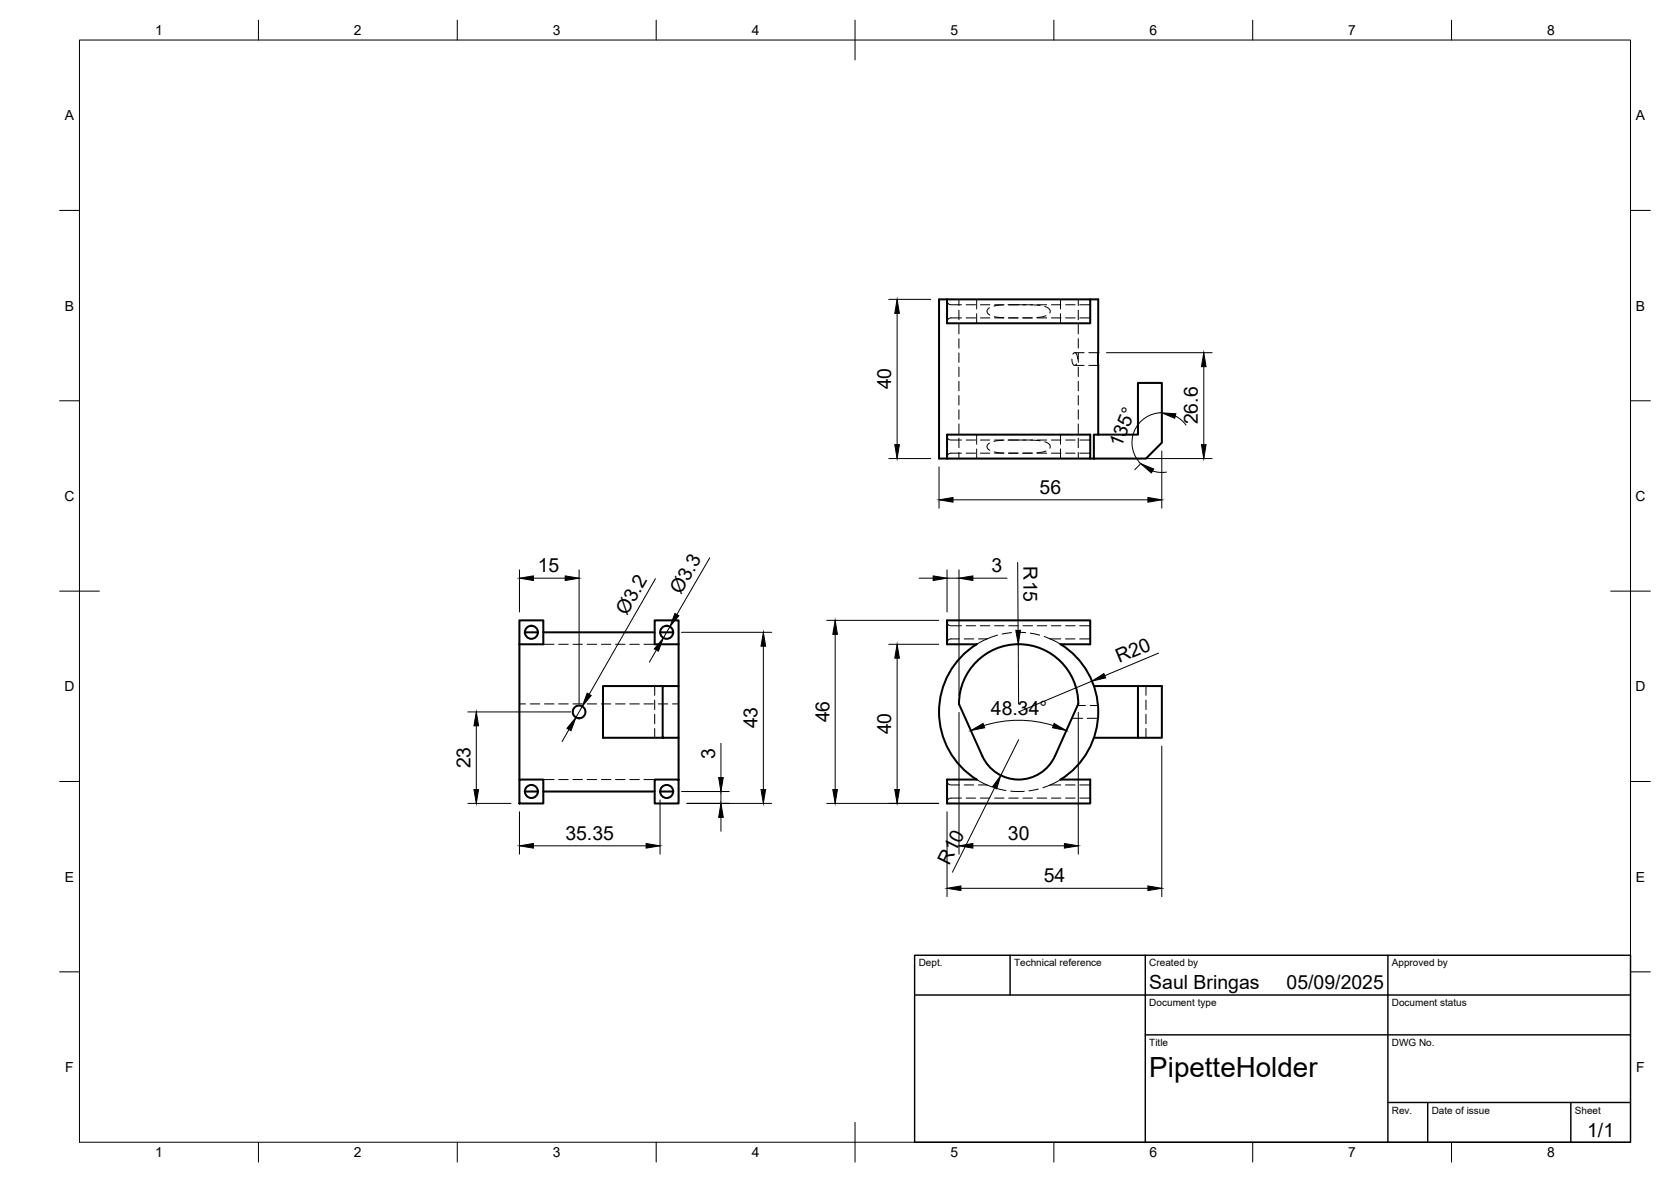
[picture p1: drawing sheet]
<svg xmlns="http://www.w3.org/2000/svg" width="420mm" height="297mm" viewBox="0 0 420 297" stroke-linecap="round" stroke-linejoin="round" font-family="sans-serif">
<!-- layer: Hidden -->
<g fill="none" stroke="#000" stroke-width=".25">
<path d="M238.1 75.6a1 1 0 0 0 1 1h2.6M241.1 75.2v1.6M241.1 78v2.4M241.7 79.9h-2.6a1 1 0 0 0-1 1M242.9 76.6h2.4M242.9 79.9h2.4M245.6 75.2v2.4M245.6 78.8v2.4M246.5 76.6h2.4M246.5 79.9h2.4M248.8 77.4l-.5 .4-.1 .5 .1 .3 .6 .6M250 79.6l2.4 .2"/>
<path d="M250.1 76.6h2.4M250.1 79.9h2.4M252.3 76.6l-2.4 .3M253.4 76.6h4.6M253.6 79.9h2.3M253.6 76.6h2.4M253.6 79.9h2.4M257.2 76.6h2.4M257.2 79.9h2.4M259.2 76.6l2.3 .2M259.5 79.9h-2.4M260.8 76.6h2.4"/>
<path d="M260.8 79.9h2.4M262.7 77l1.2 .8 .1 .8M263 79.3l-2.3 .5M264.4 76.6h2.3M264.4 79.9h2.3M266.7 75.2v2.4M266.7 78.8v2.4M267.9 76.6h2.4M267.9 79.9h2.4M271.1 75.2v1.6M271.1 78v2.4M271.5 76.6h2.6"/>
<path d="M271.5 79.9h2.6M241.1 81.5v2.4M241.1 85.1v2.4M241.1 88.7v2.4M241.1 92.3v2.3M241.1 95.8v2.4M241.1 99.4v2.4M269.5 90.2a1.32 1.32 0 0 0 .8 1.6l.4-.4M269.8 89a.53 .53 0 0 1 .6-.4 .53 .53 0 0 1 .4 .6l.2 1M270.2 88.6h2.4M270.2 91.8h2.4M271.1 81.5v2.4"/>
<path d="M271.1 85.1v2.4M271.1 88.7v2.4M271.1 92.3v2.3M271.1 95.8v2.4M271.1 99.4v2.4M273.8 88.6h2.3M273.8 91.8h2.3M238.1 109.6a1 1 0 0 0 1 1h2.6M241.1 103v2.4M241.1 106.5v2.4M241.1 110.1v2.4M241.1 113.7v1.5"/>
<path d="M241.7 113.9h-2.6a1 1 0 0 0-1 1M242.9 110.6h2.4M242.9 113.9h2.4M245.6 109.2v2.4M245.6 112.8v2.4M246.5 110.6h2.4M246.5 113.9h2.4M248.8 111.3l-.5 .6-.1 .4 .1 .4 .6 .5M250 113.6l2.4 .2M250.1 110.6h2.4M250.1 113.9h2.4M252.3 110.6l-2.4 .3"/>
<path d="M253.6 113.9h2.3M253.6 110.6h2.4M253.6 113.9h2.4M257.2 110.6h2.4M257.2 113.9h2.4M258 110.6h-4.6M259.2 110.6l2.3 .2M259.5 113.9h-2.4M260.8 110.6h2.4M260.8 113.9h2.4M262.7 111l.8 .4 .5 .5v.7M263 113.3l-2.3 .5"/>
<path d="M264.4 110.6h2.3M264.4 113.9h2.3M266.7 109.2v2.4M266.7 112.8v2.4M267.9 110.6h2.4M267.9 113.9h2.4M271.1 103v2.4M271.1 106.5v2.4M271.1 110.1v2.4M271.1 113.7v1.5M271.5 110.6h2.6M271.5 113.9h2.6"/>
<path d="M238.1 156.3a1 1 0 0 0 1 1h2.6M242.9 157.3h2.4M246.5 157.3h2.4M250.1 157.3h2.4M250.8 159.6l-2.6 1M253.6 157.3h2.4M254.3 159l-2.3 .3M255.5 158.9l2.4 .1M257.2 157.3h2.4M259.1 159.1l2.3 .5M260.8 157.3h2.4M262.6 160l1.5 .6"/>
<path d="M264.4 157.3h2.3M267.9 157.3h2.4M271.5 157.3h2.6M130.6 176.9h1.5M133.3 176.9h2.4M136.6 161.9h2.7M136.9 176.9h2.4M140.5 176.9h2.4M140.5 161.9h2.4M144.1 176.9h2.4M144.1 161.9h2.4M147.6 176.9h2.4"/>
<path d="M147.6 161.9h2.4M151.2 176.9h2.4M151.2 161.9h2.4M154.8 176.9h2.4M154.8 161.9h2.4M158.3 176.9h2.4M158.3 161.9h2.4M161.9 176.9h2.4M161.9 161.9h2.7M164.6 172.4v2.3M164.6 175.9v2.4M164.6 179.5v2.4"/>
<path d="M165.5 176.9h2.4M169.1 176.9h1.5M241.3 160.6h-2.2a1 1 0 0 0-1 1M242.4 160.6h2.4M246 160.6h2.2M248.2 160.6l-2.6 1.3M264.1 160.6l2.6 1.3M264.1 160.6h2.6M267.9 160.6h2.4M271 177.3h1.9M271.5 160.6h2.6M274.1 177.3h2"/>
<path d="M288.1 172.4v2.3M288.1 175.9v2.4M288.1 179.5v2.4M136.6 195.9h2.7M140.5 195.9h2.4M144.1 195.9h2.4M147.6 195.9h2.4M151.2 195.9h2.4M154.8 195.9h2.4M158.3 195.9h2.4M161.9 195.9h2.7M164.6 183.1v2.3"/>
<path d="M238.1 196.3a1 1 0 0 0 1 1h2.2M242.4 197.3h2.4M245.6 195.9l2.6 1.4M246 197.3h2.2M248.2 197.3l1.3 .5M250.6 198.1l2.3 .6M254.1 198.8l3.4 .1M261.1 198.3l-2.4 .4M264.1 197.3l-1.9 .7M264.1 197.3h2.6M266.7 195.9l-2.6 1.4M267.9 197.3h2.4"/>
<path d="M269.5 180.5h2.7M271.5 197.3h2.6M273.4 180.5h2.7M288.1 183.1v2.3M241.7 200.6h-2.6a1 1 0 0 0-1 1M242.9 200.6h2.4M246.5 200.6h2.4M250.1 200.6h2.4M253.6 200.6h2.4M257.2 200.6h2.4M260.8 200.6h2.4M264.4 200.6h2.3"/>
<path d="M267.9 200.6h2.4M271.5 200.6h2.6"/>
</g>
<!-- layer: Visible -->
<g fill="none" stroke="#000" stroke-width=".51">
<path d="M238.1 75.2h-2v40h2M238.1 75.2h36v6h-36zM274.1 75.2h2v34M286.1 96.2h6v15l-4 4h-13.1v-6h11.1zM238.1 109.2h36v6h-36zM274.1 115.2h.9M130.6 155.9h6v6h-6zM132 158.9h3.3M136.6 158.9h28M164.6 155.9h6v6h-6zM166 158.9h3.3M130.6 161.9v34"/>
<path d="M166.6 172.4h-15v13h19v-13h-4v13M170.6 161.9v10.5M245.5 166.3a15 15 0 0 1 16.4-3.3 15 15 0 0 1 9.2 13.9l-5.8 13.1a10 10 0 0 1-9.2 5.9 10 10 0 0 1-9.1-5.9l-5.9-13.1a14.9 14.9 0 0 1 4.4-10.6zM245.6 161.9h-7.5v-6h36v6h-7.4M245.6 161.9a20 20 0 0 0 0 34h-7.5v6h36v-6h-7.4a20 20 0 0 0 0-34M275 172.4h11.1M130.6 195.9h6v6h-6zM132 198.9h3.3M136.6 198.9h28M164.6 195.9h6v6h-6zM166 198.9h3.3M170.6 185.4v10.5"/>
<path d="M275 185.4h17.1v-13h-6v13"/>
<circle cx="133.6" cy="158.9" r="1.64"/>
<circle cx="167.6" cy="158.9" r="1.64"/>
<circle cx="145.6" cy="178.9" r="1.6"/>
<circle cx="133.6" cy="198.9" r="1.64"/>
<circle cx="167.6" cy="198.9" r="1.64"/>
</g>
<!-- layer: BORDER -->
<g fill="none" stroke="#000" stroke-width=".25">
<path d="M20 10.1h390v276.9h-390zM65 5.1v5M115 5.1v5M165 5.1v5M215 5.1v10M265 5.1v5M315 5.1v5M365 5.1v5M15 52.9h5M410 52.9h5M15 100.7h5M410 100.7h5"/>
<path d="M15 148.6h10M405 148.6h10M15 196.4h5M410 196.4h5M15 244.2h5M410 244.2h5M65 287v5M115 287v5M165 287v5M215 282.1v9.9M265 287v5M315 287v5"/>
<path d="M365 287v5"/>
</g>
<!-- layer: TITLEBLOCK -->
<path d="M230 240.1h180v46.9h-180zM230 250h180M254 240.1v9.9M288 240.1v46.9M349 240.1v46.9M288 260.1h122M349 277.1h61M359 277.1v9.9M395 277.1v9.9" fill="none" stroke="#000" stroke-width=".36"/>
<!-- layer: FD_Dimensions -->
<g fill="none" stroke="#000" stroke-width=".25">
<path d="M223.5 75.2h10.5M225.6 78.7v33M278.2 88.6h26.6M302.7 92.1v19.6M223.5 115.2h10.5M236.1 117.3v10.4M238.2 115.2h66.6M286.6 116.7l-1.3 1.3M289.8 118.4l1.7 .3 1.8-.1M292.1 113.3v14.4M292.1 103.7a7.5 7.5 0 0 0-6.9 4.7 7.5 7.5 0 0 0 1.6 8.1M295.5 104.5l1.5 1 1.2 1.3"/>
<path d="M239.6 125.6h49M130.6 143.2v10.6M134.1 145.3h8M145.6 143.2v33.6M164.8 145.4l-16.7 29.1M168.4 157.5l-1.6 2.8M171.4 158.9h22.6M178.5 140.2l-8.3 14.2M207.9 155.9h28.1M210 159.4v39M231.1 145.3h3.5M238.1 143.2v10.6"/>
<path d="M238.1 145.3h3M241.1 143.2v31.6M244.6 145.3h8.6M255.9 141.3l.1 17.1M117.6 178.9h25.9M146.4 177.5l-1.6 2.8M165 163.4l-1.7 3M191.9 162.4v36M223.5 161.9h12.5M225.6 165.4v33M241.1 179v35.7M256 161.9l.1 15"/>
<path d="M271.1 179v35.7M274.6 171.2l-18.5 7.7M291.3 164.1l-13.5 5.7M119.8 182.4v16M143.1 183.3l-1.8 3.1M171.4 198.9h12M181.3 186.8v8.6M181.3 198.9v3M247.4 182.3a29.3 29.3 0 0 1 17.5 0M250.1 198l-10.6 21.2M256.1 185.9l-4.4 8.9M292.1 187.5v37.8"/>
<path d="M117.6 201.9h10.9M130.6 204v10.7M134.1 212.6h28.4M166 201v13.7M172.7 201.9h21.3M181.3 205.4v3.5M207.9 201.9h28.1M238.1 204v21.3M244.6 212.6h23M241.6 223.2h47"/>
</g>
<g fill="#000" stroke="#000" stroke-width=".25">
<path d="M225.6 75.2l.5 3.5h-1.1zM302.7 88.6l.6 3.5h-1.2zM225 111.7h1.1l-.5 3.5zM286.8 116.5l3.3 1.4-.6 1zM292.1 103.7l3.6 .3-.3 1.1zM302.1 111.7h1.2l-.6 3.5zM236.1 125.6l3.5-.6v1.2zM288.6 125l3.5 .6-3.5 .6zM130.6 145.3l3.5-.6v1.2zM142.1 144.7l3.5 .6-3.5 .6zM169.7 154.2l1 .5-2.3 2.8zM210 155.9l.6 3.5h-1.2z"/>
<path d="M234.6 144.7l3.5 .6-3.5 .6zM241.1 145.3l3.5-.6v1.2zM255.4 158.4h1.2l-.6 3.5zM147.6 174.2l1.1 .6-2.3 2.7zM166.8 160.3l-1.3 3.3-1-.5zM191.9 158.9l.6 3.5h-1.2zM225.6 161.9l.5 3.5h-1.1zM274.6 171.2l3-1.9 .4 1.1zM119.2 198.4h1.1l-.5 3.5zM119.8 178.9l.5 3.5h-1.1zM144.8 180.3l-1.2 3.3-1-.6zM180.7 195.4h1.2l-.6 3.5z"/>
<path d="M191.3 198.4h1.2l-.6 3.5zM209.4 198.4h1.2l-.6 3.5zM225 198.4h1.1l-.5 3.5zM244.1 183.6l3.1-1.8 .4 1.1zM251.7 194.8l-1.1 3.4-1-.5zM265 181.8l3.1 1.8-3.5-.7zM130.6 212.6l3.5-.6v1.1zM162.5 212l3.5 .6-3.5 .5zM181.3 201.9l.6 3.5h-1.2zM241.1 212.6l3.5-.6v1.1zM267.6 212l3.5 .6-3.5 .5zM238.1 223.2l3.5-.6v1.2z"/>
<path d="M288.6 222.6l3.5 .6-3.5 .6z"/>
</g>
<text font-size="7" x="289" y="270.6">PipetteHolder</text>
<g font-size="4.9">
<text x="224.1" y="97.9" transform="rotate(-90 224.1 97.9)">40</text>
<text x="301.2" y="106.6" transform="rotate(-90 301.2 106.6)">26.6</text>
<text x="281.9" y="112.6" transform="rotate(-67 281.9 112.6)">135°</text>
<text x="261.4" y="124.1">56</text>
<text x="135.2" y="143.8">15</text>
<text x="249.3" y="143.8">3</text>
<text x="257.3" y="142.4" transform="rotate(90 257.3 142.4)">R15</text>
<text x="171.2" y="149.6" transform="rotate(-60 171.2 149.6)">Ø3.3</text>
<text x="157.6" y="154.8" transform="rotate(-60 157.6 154.8)">Ø3.2</text>
<text x="281.4" y="166.7" transform="rotate(-23 281.4 166.7)">R20</text>
<text x="249.2" y="179.6">48.34°</text>
<text x="190.5" y="183" transform="rotate(-90 190.5 183)">43</text>
<text x="208.5" y="181.6" transform="rotate(-90 208.5 181.6)">46</text>
<text x="224.1" y="184.5" transform="rotate(-90 224.1 184.5)">40</text>
<text x="179.8" y="190.7" transform="rotate(-90 179.8 190.7)">3</text>
<text x="118.3" y="193.1" transform="rotate(-90 118.3 193.1)">23</text>
<text x="142.2" y="211.1">35.35</text>
<text x="253.4" y="211.1">30</text>
<text x="238.6" y="217.6" transform="rotate(-63 238.6 217.6)">R10</text>
<text x="262.4" y="221.8">54</text>
<text x="289" y="248.5">Saul Bringas</text>
<text x="323.5" y="248.5">05/09/2025</text>
<text x="399.1" y="285.7">1/1</text>
</g>
<g font-size="3.5">
<text x="39" y="8.8">1</text>
<text x="89" y="8.8">2</text>
<text x="139" y="8.8">3</text>
<text x="189" y="8.8">4</text>
<text x="239" y="8.8">5</text>
<text x="289" y="8.8">6</text>
<text x="339" y="8.8">7</text>
<text x="389" y="8.8">8</text>
<text x="16.3" y="30.2">A</text>
<text x="411.3" y="30.2">A</text>
<text x="16.3" y="78">B</text>
<text x="411.3" y="78">B</text>
<text x="16.2" y="125.9">C</text>
<text x="411.2" y="125.9">C</text>
<text x="16.2" y="173.7">D</text>
<text x="411.2" y="173.7">D</text>
<text x="16.3" y="221.6">E</text>
<text x="411.3" y="221.6">E</text>
<text x="16.4" y="269.4">F</text>
<text x="411.4" y="269.4">F</text>
<text x="39" y="290.8">1</text>
<text x="89" y="290.8">2</text>
<text x="139" y="290.8">3</text>
<text x="189" y="290.8">4</text>
<text x="239" y="290.8">5</text>
<text x="289" y="290.8">6</text>
<text x="339" y="290.8">7</text>
<text x="389" y="290.8">8</text>
</g>
<g font-size="2.5">
<text x="231" y="242.9">Dept.</text>
<text x="255" y="242.9">Technical reference</text>
<text x="289" y="242.9">Created by</text>
<text x="350" y="242.9">Approved by</text>
<text x="289" y="252.8">Document type</text>
<text x="350" y="252.8">Document status</text>
<text x="289" y="262.9">Title</text>
<text x="350" y="262.9">DWG No.</text>
<text x="350" y="279.9">Rev.</text>
<text x="360" y="279.9">Date of issue</text>
<text x="396" y="279.9">Sheet</text>
</g>
</svg>
